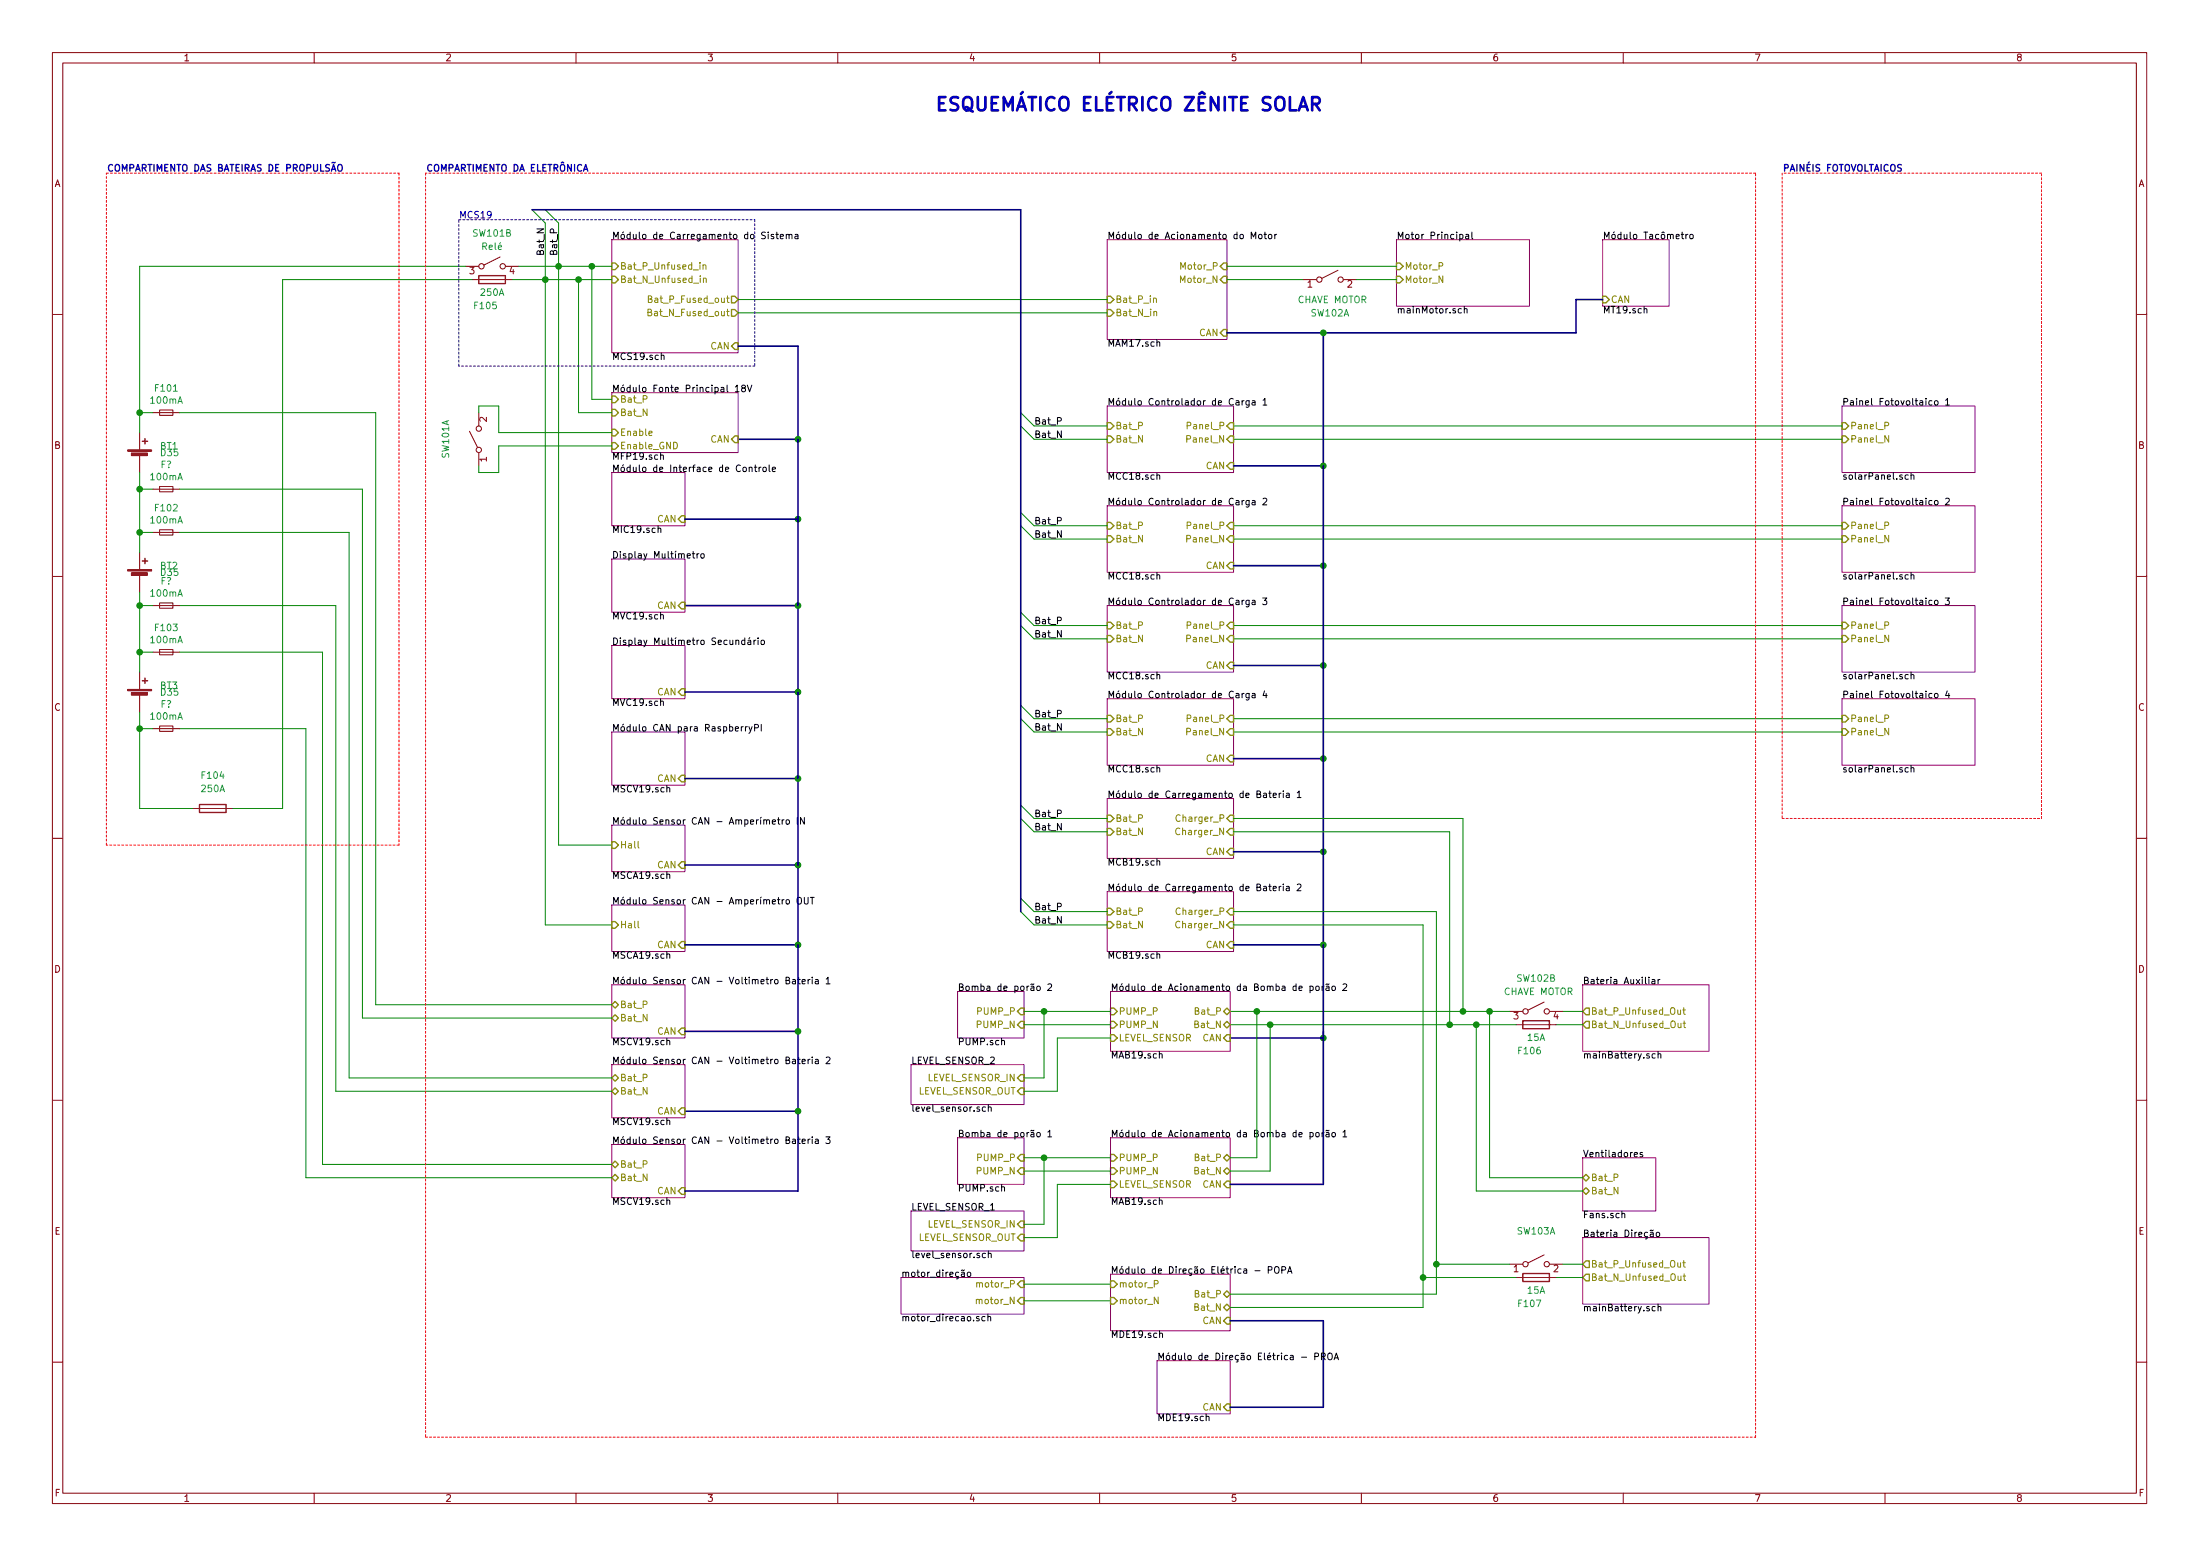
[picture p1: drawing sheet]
EESchema Schematic File Version 4
EELAYER 26 0
EELAYER END
$Descr A3 16535 11693
encoding utf-8
Sheet 1 37
Title ""
Date ""
Rev ""
Comp ""
Comment1 ""
Comment2 ""
Comment3 ""
Comment4 ""
$EndDescr
$Sheet
S 4600 1800 950  850 
U 5CCE23EC
F0 "Módulo de Carregamento do Sistema" 50
F1 "MCS19.sch" 50
F2 "Bat_P_Unfused_in" I L 4600 2000 50 
F3 "Bat_N_Unfused_in" I L 4600 2100 50 
F4 "Bat_P_Fused_out" O R 5550 2250 50 
F5 "Bat_N_Fused_out" O R 5550 2350 50 
F6 "CAN" I R 5550 2600 50 
$EndSheet
$Sheet
S 8325 1800 900  750 
U 5CCE2823
F0 "Módulo de Acionamento do Motor" 50
F1 "MAM17.sch" 50
F2 "Bat_P_in" I L 8325 2250 50 
F3 "Bat_N_in" I L 8325 2350 50 
F4 "Motor_P" I R 9225 2000 50 
F5 "Motor_N" I R 9225 2100 50 
F6 "CAN" I R 9225 2500 50 
$EndSheet
$Sheet
S 10500 1800 1000 500 
U 5CCE6749
F0 "Motor Principal" 50
F1 "mainMotor.sch" 50
F2 "Motor_P" I L 10500 2000 50 
F3 "Motor_N" I L 10500 2100 50 
$EndSheet
Wire Wire Line
	10500 2000 9225 2000
Wire Wire Line
	9225 2100 9800 2100
$Sheet
S 13850 4550 1000 500 
U 5CCE7E0A
F0 "Painel Fotovoltaico 3" 50
F1 "solarPanel.sch" 50
F2 "Panel_P" I L 13850 4700 50 
F3 "Panel_N" I L 13850 4800 50 
$EndSheet
$Sheet
S 13850 5250 1000 500 
U 5CCE81F4
F0 "Painel Fotovoltaico 4" 50
F1 "solarPanel.sch" 50
F2 "Panel_P" I L 13850 5400 50 
F3 "Panel_N" I L 13850 5500 50 
$EndSheet
Wire Wire Line
	4600 6950 4100 6950
Wire Wire Line
	4600 6350 4200 6350
$Sheet
S 4600 6200 550  350 
U 5CCE35CC
F0 "Módulo Sensor CAN - Amperímetro IN" 50
F1 "MSCA19.sch" 50
F2 "Hall" I L 4600 6350 50 
F3 "CAN" I R 5150 6500 50 
$EndSheet
$Sheet
S 4600 6800 550  350 
U 5CCE3650
F0 "Módulo Sensor CAN - Amperímetro OUT" 50
F1 "MSCA19.sch" 50
F2 "Hall" I L 4600 6950 50 
F3 "CAN" I R 5150 7100 50 
$EndSheet
$Sheet
S 12050 1800 500  500 
U 5CE20002
F0 "Módulo Tacômetro" 50
F1 "MT19.sch" 50
F2 "CAN" I L 12050 2250 50 
$EndSheet
$Sheet
S 13850 3050 1000 500 
U 5CCE7104
F0 "Painel Fotovoltaico 1" 50
F1 "solarPanel.sch" 50
F2 "Panel_P" I L 13850 3200 50 
F3 "Panel_N" I L 13850 3300 50 
$EndSheet
$Sheet
S 13850 3800 1000 500 
U 5CCE7A17
F0 "Painel Fotovoltaico 2" 50
F1 "solarPanel.sch" 50
F2 "Panel_P" I L 13850 3950 50 
F3 "Panel_N" I L 13850 4050 50 
$EndSheet
$Sheet
S 8325 6000 950  450 
U 5CCF68BC
F0 "Módulo de Carregamento de Bateria 1" 50
F1 "MCB19.sch" 50
F2 "Bat_P" I L 8325 6150 50 
F3 "Bat_N" I L 8325 6250 50 
F4 "Charger_P" I R 9275 6150 50 
F5 "Charger_N" I R 9275 6250 50 
F6 "CAN" I R 9275 6400 50 
$EndSheet
Wire Wire Line
	9275 5500 13850 5500
Wire Wire Line
	13850 5400 9275 5400
$Sheet
S 8325 5250 950  500 
U 5CCE81F0
F0 "Módulo Controlador de Carga 4" 50
F1 "MCC18.sch" 50
F2 "Panel_P" I R 9275 5400 50 
F3 "Panel_N" I R 9275 5500 50 
F4 "Bat_P" I L 8325 5400 50 
F5 "Bat_N" I L 8325 5500 50 
F6 "CAN" I R 9275 5700 50 
$EndSheet
Wire Wire Line
	9275 4800 13850 4800
Wire Wire Line
	13850 4700 9275 4700
$Sheet
S 8325 4550 950  500 
U 5CCE7E06
F0 "Módulo Controlador de Carga 3" 50
F1 "MCC18.sch" 50
F2 "Panel_P" I R 9275 4700 50 
F3 "Panel_N" I R 9275 4800 50 
F4 "Bat_P" I L 8325 4700 50 
F5 "Bat_N" I L 8325 4800 50 
F6 "CAN" I R 9275 5000 50 
$EndSheet
Wire Wire Line
	9275 4050 13850 4050
Wire Wire Line
	13850 3950 9275 3950
$Sheet
S 8325 3800 950  500 
U 5CCE7A13
F0 "Módulo Controlador de Carga 2" 50
F1 "MCC18.sch" 50
F2 "Panel_P" I R 9275 3950 50 
F3 "Panel_N" I R 9275 4050 50 
F4 "Bat_P" I L 8325 3950 50 
F5 "Bat_N" I L 8325 4050 50 
F6 "CAN" I R 9275 4250 50 
$EndSheet
Wire Wire Line
	9275 3300 13850 3300
Wire Wire Line
	13850 3200 9275 3200
$Sheet
S 8325 3050 950  500 
U 5CCE60F1
F0 "Módulo Controlador de Carga 1" 50
F1 "MCC18.sch" 50
F2 "Panel_P" I R 9275 3200 50 
F3 "Panel_N" I R 9275 3300 50 
F4 "Bat_P" I L 8325 3200 50 
F5 "Bat_N" I L 8325 3300 50 
F6 "CAN" I R 9275 3500 50 
$EndSheet
$Sheet
S 4600 5500 550  400 
U 5CE2020F
F0 "Módulo CAN para RaspberryPI" 50
F1 "MSCV19.sch" 50
F2 "CAN" I R 5150 5850 50 
$EndSheet
$Sheet
S 4600 3550 550  400 
U 5CE2052D
F0 "Módulo de Interface de Controle" 50
F1 "MIC19.sch" 50
F2 "CAN" I R 5150 3900 50 
$EndSheet
Wire Bus Line
	5550 2600 6000 2600
Wire Bus Line
	6000 6500 5150 6500
Wire Bus Line
	5150 7100 6000 7100
Wire Bus Line
	6000 7100 6000 6500
Connection ~ 6000 6500
Wire Bus Line
	5150 5850 6000 5850
Wire Bus Line
	6000 5850 6000 6500
Connection ~ 6000 3900
Wire Bus Line
	5150 3900 6000 3900
Wire Bus Line
	9225 2500 9950 2500
Wire Bus Line
	9950 2500 9950 3500
Wire Bus Line
	9275 6400 9950 6400
Connection ~ 9950 6400
Wire Bus Line
	9275 5700 9950 5700
Connection ~ 9950 5700
Wire Bus Line
	9950 5700 9950 6400
Wire Bus Line
	9275 5000 9950 5000
Connection ~ 9950 5000
Wire Bus Line
	9950 5000 9950 5700
Wire Bus Line
	9275 4250 9950 4250
Connection ~ 9950 4250
Wire Bus Line
	9950 4250 9950 5000
Wire Bus Line
	9275 3500 9950 3500
Connection ~ 9950 3500
Wire Bus Line
	9950 3500 9950 4250
Wire Bus Line
	12050 2250 11850 2250
Wire Bus Line
	11850 2250 11850 2500
Wire Bus Line
	11850 2500 9950 2500
Connection ~ 9950 2500
Connection ~ 6000 5850
Wire Bus Line
	5150 4550 6000 4550
Wire Bus Line
	5150 8350 6000 8350
$Sheet
S 4600 4200 550  400 
U 5CE203D7
F0 "Display Multímetro" 50
F1 "MVC19.sch" 50
F2 "CAN" I R 5150 4550 50 
$EndSheet
$Sheet
S 4600 8000 550  400 
U 5CCE3151
F0 "Módulo Sensor CAN - Voltimetro Bateria 2" 50
F1 "MSCV19.sch" 50
F2 "Bat_P" T L 4600 8100 50 
F3 "Bat_N" T L 4600 8200 50 
F4 "CAN" I R 5150 8350 50 
$EndSheet
Wire Bus Line
	9950 9925 9950 10575
$Sheet
S 8700 10225 550  400 
U 5CE3E9F1
F0 "Módulo de Direção Elétrica - PROA" 50
F1 "MDE19.sch" 50
F2 "CAN" I R 9250 10575 50 
$EndSheet
Wire Bus Line
	9950 6400 9950 7100
Connection ~ 9950 7800
$Sheet
S 8325 6700 950  450 
U 5DC34F07
F0 "Módulo de Carregamento de Bateria 2" 50
F1 "MCB19.sch" 50
F2 "Bat_P" I L 8325 6850 50 
F3 "Bat_N" I L 8325 6950 50 
F4 "Charger_P" I R 9275 6850 50 
F5 "Charger_N" I R 9275 6950 50 
F6 "CAN" I R 9275 7100 50 
$EndSheet
Wire Bus Line
	9275 7100 9950 7100
Connection ~ 9950 7100
$Sheet
S 11900 7400 950  500 
U 5DC3DF9F
F0 "Bateria Auxiliar" 50
F1 "mainBattery.sch" 50
F2 "Bat_P_Unfused_Out" O L 11900 7600 50 
F3 "Bat_N_Unfused_Out" O L 11900 7700 50 
$EndSheet
Wire Wire Line
	11900 7600 11750 7600
Wire Wire Line
	11900 7700 11700 7700
$Sheet
S 11900 9300 950  500 
U 5DC4E327
F0 "Bateria Direção" 50
F1 "mainBattery.sch" 50
F2 "Bat_P_Unfused_Out" O L 11900 9500 50 
F3 "Bat_N_Unfused_Out" O L 11900 9600 50 
$EndSheet
Wire Wire Line
	9275 6150 11000 6150
Wire Wire Line
	11000 6150 11000 7600
Connection ~ 11000 7600
Wire Wire Line
	11000 7600 9450 7600
Wire Wire Line
	9275 6250 10900 6250
Wire Wire Line
	10900 6250 10900 7700
Connection ~ 10900 7700
Wire Wire Line
	10900 7700 9550 7700
Wire Wire Line
	9275 6850 10800 6850
Wire Wire Line
	10800 6850 10800 9500
Wire Wire Line
	10700 9600 10700 6950
Wire Wire Line
	10700 6950 9275 6950
$Sheet
S 4600 7400 550  400 
U 5DC80323
F0 "Módulo Sensor CAN - Voltimetro Bateria 1" 50
F1 "MSCV19.sch" 50
F2 "Bat_P" T L 4600 7550 50 
F3 "Bat_N" T L 4600 7650 50 
F4 "CAN" I R 5150 7750 50 
$EndSheet
Connection ~ 11200 7600
Wire Wire Line
	11200 7600 11000 7600
Connection ~ 11100 7700
Wire Wire Line
	11100 7700 10900 7700
$Sheet
S 4600 8600 550  400 
U 5DC96438
F0 "Módulo Sensor CAN - Voltimetro Bateria 3" 50
F1 "MSCV19.sch" 50
F2 "Bat_P" T L 4600 8750 50 
F3 "Bat_N" T L 4600 8850 50 
F4 "CAN" I R 5150 8950 50 
$EndSheet
Wire Wire Line
	11900 9600 11700 9600
$Comp
L Device:Fuse F105
U 1 1
P 3700 2100
F 0 "F105" V 3500 2150 50  0000 C CNN
F 1 "250A" V 3600 2100 50  0000 C CNN
F 2 "" V 3630 2100 50  0001 C CNN
F 3 "~" H 3700 2100 50  0001 C CNN
	1    3700 2100
	0    -1   -1   0   
$EndComp
$Comp
L Switch:SW_DPST_x2 SW101
U 2 1
P 3700 2000
F 0 "SW101" H 3700 2250 50  0000 C CNN
F 1 "Relé" H 3700 2150 50  0000 C CNN
F 2 "" H 3700 2000 50  0001 C CNN
F 3 "~" H 3700 2000 50  0001 C CNN
	2    3700 2000
	1    0    0    -1  
$EndComp
$Comp
L Device:Fuse F106
U 1 1
P 11550 7700
F 0 "F106" V 11350 7750 50  0000 C CNN
F 1 "15A" V 11450 7700 50  0000 C CNN
F 2 "" V 11480 7700 50  0001 C CNN
F 3 "~" H 11550 7700 50  0001 C CNN
	1    11550 7700
	0    -1   -1   0   
$EndComp
$Comp
L Switch:SW_DPST_x2 SW102
U 2 1
P 11550 7600
F 0 "SW102" H 11550 7850 50  0000 C CNN
F 1 " CHAVE MOTOR" H 11550 7750 50  0000 C CNN
F 2 "" H 11550 7600 50  0001 C CNN
F 3 "~" H 11550 7600 50  0001 C CNN
	2    11550 7600
	1    0    0    -1  
$EndComp
Wire Wire Line
	11400 7700 11100 7700
Wire Wire Line
	11350 7600 11200 7600
$Comp
L Device:Fuse F107
U 1 1
P 11550 9600
F 0 "F107" V 11350 9650 50  0000 C CNN
F 1 "15A" V 11450 9600 50  0000 C CNN
F 2 "" V 11480 9600 50  0001 C CNN
F 3 "~" H 11550 9600 50  0001 C CNN
	1    11550 9600
	0    -1   -1   0   
$EndComp
$Comp
L Switch:SW_DPST_x2 SW103
U 1 1
P 11550 9500
F 0 "SW103" H 11550 9750 50  0000 C CNN
F 1 " " H 11550 9650 50  0000 C CNN
F 2 "" H 11550 9500 50  0001 C CNN
F 3 "~" H 11550 9500 50  0001 C CNN
	1    11550 9500
	1    0    0    -1  
$EndComp
Wire Wire Line
	11750 9500 11900 9500
$Sheet
S 11900 8700 550  400 
U 5DCFE416
F0 "Ventiladores" 50
F1 "Fans.sch" 50
F2 "Bat_P" T L 11900 8850 50 
F3 "Bat_N" T L 11900 8950 50 
$EndSheet
$Comp
L Switch:SW_DPST_x2 SW102
U 1 1
P 10000 2100
F 0 "SW102" H 10000 1850 50  0000 C CNN
F 1 " CHAVE MOTOR" H 10000 1950 50  0000 C CNN
F 2 "" H 10000 2100 50  0001 C CNN
F 3 "~" H 10000 2100 50  0001 C CNN
	1    10000 2100
	1    0    0    -1  
$EndComp
Wire Wire Line
	10200 2100 10500 2100
Wire Wire Line
	4450 2000 4450 3000
Connection ~ 4450 2000
Wire Wire Line
	4450 2000 4600 2000
Wire Wire Line
	4350 2100 4350 3100
Connection ~ 4350 2100
Wire Wire Line
	4350 2100 4600 2100
Wire Wire Line
	4200 2000 4200 6350
Connection ~ 4200 2000
Connection ~ 4100 2100
Wire Wire Line
	4100 2100 4350 2100
Wire Bus Line
	6000 4550 6000 5200
Connection ~ 6000 4550
$Sheet
S 4600 4850 550  400 
U 5DD716FA
F0 "Display Multímetro Secundário" 50
F1 "MVC19.sch" 50
$EndSheet
Text HLabel 5150 5200 0    50   Output ~ 0
CAN
Wire Bus Line
	5150 5200 6000 5200
Connection ~ 6000 5200
Text HLabel 8350 8700 2    50   Output ~ 0
PUMP_P
$Sheet
S 7200 8550 500  350 
U 5DD76A89
F0 "Bomba de porão 1" 50
F1 "PUMP.sch" 50
$EndSheet
Text HLabel 8350 8800 2    50   Output ~ 0
PUMP_N
$Sheet
S 8350 8550 900  450 
U 5CE20542
F0 "Módulo de Acionamento da Bomba de porão 1" 50
F1 "MAB19.sch" 50
F2 "Bat_P" T R 9250 8700 50 
F3 "Bat_N" T R 9250 8800 50 
F4 "CAN" I R 9250 8900 50 
$EndSheet
Wire Bus Line
	9250 8900 9950 8900
Wire Bus Line
	9250 7800 9950 7800
Wire Wire Line
	9250 7600 9450 7600
Wire Wire Line
	9250 7700 9550 7700
Wire Wire Line
	9250 8700 9450 8700
Wire Wire Line
	9250 8800 9550 8800
Text HLabel 7700 8700 0    50   Output ~ 0
PUMP_P
Text HLabel 7700 8800 0    50   Output ~ 0
PUMP_N
Wire Wire Line
	11200 8850 11900 8850
Wire Wire Line
	11100 8950 11900 8950
Wire Bus Line
	9250 10575 9950 10575
Text HLabel 8350 8900 2    50   Output ~ 0
LEVEL_SENSOR
Text HLabel 8350 7600 2    50   Output ~ 0
PUMP_P
$Sheet
S 7200 7450 500  350 
U 5DDBBBED
F0 "Bomba de porão 2" 50
F1 "PUMP.sch" 50
$EndSheet
Text HLabel 8350 7700 2    50   Output ~ 0
PUMP_N
$Sheet
S 8350 7450 900  450 
U 5DDBBBF3
F0 "Módulo de Acionamento da Bomba de porão 2" 50
F1 "MAB19.sch" 50
F2 "Bat_P" T R 9250 7600 50 
F3 "Bat_N" T R 9250 7700 50 
F4 "CAN" I R 9250 7800 50 
$EndSheet
Text HLabel 8350 7800 2    50   Output ~ 0
LEVEL_SENSOR
Text HLabel 7700 7600 0    50   Output ~ 0
PUMP_P
Text HLabel 7700 7700 0    50   Output ~ 0
PUMP_N
Wire Wire Line
	7700 8800 8350 8800
Wire Wire Line
	7700 8700 7850 8700
Wire Wire Line
	7700 7700 8350 7700
$Sheet
S 6850 9100 850  300 
U 5DDF52D7
F0 "LEVEL_SENSOR_1" 50
F1 "level_sensor.sch" 50
F2 "LEVEL_SENSOR_IN" I R 7700 9200 50 
F3 "LEVEL_SENSOR_OUT" I R 7700 9300 50 
$EndSheet
Wire Wire Line
	7700 9200 7850 9200
Wire Wire Line
	7850 9200 7850 8700
Connection ~ 7850 8700
Wire Wire Line
	7850 8700 8350 8700
Wire Wire Line
	7700 9300 7950 9300
Wire Wire Line
	7950 9300 7950 8900
Wire Wire Line
	7950 8900 8350 8900
$Sheet
S 6850 8000 850  300 
U 5DE04EA5
F0 "LEVEL_SENSOR_2" 50
F1 "level_sensor.sch" 50
F2 "LEVEL_SENSOR_IN" I R 7700 8100 50 
F3 "LEVEL_SENSOR_OUT" I R 7700 8200 50 
$EndSheet
Wire Wire Line
	9450 7600 9450 8700
Wire Wire Line
	9550 7700 9550 8800
Wire Bus Line
	9950 7800 9950 7750
Wire Bus Line
	9950 7800 9950 8900
Wire Wire Line
	7950 7800 8350 7800
Wire Wire Line
	7700 8200 7950 8200
Wire Wire Line
	7950 8200 7950 7800
Wire Wire Line
	7700 7600 7850 7600
Wire Wire Line
	7850 8100 7850 7600
Wire Wire Line
	7700 8100 7850 8100
Connection ~ 7850 7600
Wire Wire Line
	7850 7600 8350 7600
Wire Wire Line
	10800 9725 10800 9500
Connection ~ 10800 9500
Wire Wire Line
	10700 9825 10700 9600
Connection ~ 10700 9600
Wire Bus Line
	6000 2600 6000 3300
Wire Bus Line
	5550 3300 6000 3300
Connection ~ 6000 3300
Wire Bus Line
	6000 3300 6000 3900
$Sheet
S 4600 2950 950  450 
U 5CE20376
F0 "Módulo Fonte Principal 18V" 50
F1 "MFP19.sch" 50
F2 "CAN" I R 5550 3300 50 
F3 "Bat_P" I L 4600 3000 50 
F4 "Bat_N" I L 4600 3100 50 
F5 "Enable_GND" I L 4600 3350 50 
F6 "Enable" I L 4600 3250 50 
$EndSheet
Wire Wire Line
	4600 3100 4350 3100
Wire Wire Line
	4600 3000 4450 3000
$Comp
L Switch:SW_DPST_x2 SW101
U 1 1
P 3600 3300
F 0 "SW101" H 3600 3550 50  0000 C CNN
F 1 " " H 3600 3450 50  0000 C CNN
F 2 "" H 3600 3300 50  0001 C CNN
F 3 "~" H 3600 3300 50  0001 C CNN
	1    3600 3300
	0    -1   -1   0   
$EndComp
Wire Wire Line
	4600 3250 3750 3250
Wire Wire Line
	3750 3250 3750 3050
Wire Wire Line
	3750 3050 3600 3050
Wire Wire Line
	3600 3050 3600 3100
Wire Wire Line
	4600 3350 3750 3350
Wire Wire Line
	3750 3350 3750 3550
Wire Wire Line
	3750 3550 3600 3550
Wire Wire Line
	3600 3550 3600 3500
Wire Wire Line
	5550 2250 8325 2250
Wire Wire Line
	5550 2350 8325 2350
Entry Wire Line
	7675 3100 7775 3200
Wire Wire Line
	7775 3200 8325 3200
Text Label 7775 3200 0    50   ~ 0
Bat_P
Entry Wire Line
	7675 3200 7775 3300
Wire Wire Line
	7775 3300 8325 3300
Text Label 7775 3300 0    50   ~ 0
Bat_N
Entry Wire Line
	7675 3850 7775 3950
Wire Wire Line
	7775 3950 8325 3950
Entry Wire Line
	7675 3950 7775 4050
Wire Wire Line
	7775 4050 8325 4050
Entry Wire Line
	7675 4600 7775 4700
Wire Wire Line
	7775 4700 8325 4700
Entry Wire Line
	7675 4700 7775 4800
Wire Wire Line
	7775 4800 8325 4800
Entry Wire Line
	7675 5300 7775 5400
Entry Wire Line
	7675 5400 7775 5500
Wire Wire Line
	7775 5400 8325 5400
Wire Wire Line
	7775 5500 8325 5500
Entry Wire Line
	7675 6050 7775 6150
Entry Wire Line
	7675 6150 7775 6250
Wire Wire Line
	7775 6150 8325 6150
Wire Wire Line
	7775 6250 8325 6250
Entry Wire Line
	7675 6750 7775 6850
Entry Wire Line
	7675 6850 7775 6950
Wire Wire Line
	7775 6850 8325 6850
Text Label 7775 3950 0    50   ~ 0
Bat_P
Text Label 7775 4700 0    50   ~ 0
Bat_P
Text Label 7775 5400 0    50   ~ 0
Bat_P
Text Label 7775 6150 0    50   ~ 0
Bat_P
Text Label 7775 6850 0    50   ~ 0
Bat_P
Text Label 7775 4050 0    50   ~ 0
Bat_N
Text Label 7775 4800 0    50   ~ 0
Bat_N
Text Label 7775 5500 0    50   ~ 0
Bat_N
Text Label 7775 6250 0    50   ~ 0
Bat_N
Wire Wire Line
	7775 6950 8325 6950
Text Label 7775 6950 0    50   ~ 0
Bat_N
Entry Wire Line
	4000 1575 4100 1675
Entry Wire Line
	4100 1575 4200 1675
Wire Wire Line
	4200 1675 4200 2000
Wire Wire Line
	3900 2000 4200 2000
Wire Wire Line
	4100 1675 4100 2100
Text Label 4200 1925 1    50   ~ 0
Bat_P
Text Label 4100 1925 1    50   ~ 0
Bat_N
$Sheet
S 6775 9600 925  275 
U 5E2AED8D
F0 "motor_direção" 50
F1 "motor_direcao.sch" 50
F2 "motor_P" I R 7700 9650 50 
F3 "motor_N" I R 7700 9775 50 
$EndSheet
Wire Wire Line
	11100 7700 11100 8950
Wire Wire Line
	11200 7600 11200 8850
Connection ~ 6000 7100
Wire Bus Line
	5150 7750 6000 7750
Wire Bus Line
	6000 7750 6000 7100
Wire Bus Line
	6000 5200 6000 5850
Wire Bus Line
	5150 8950 6000 8950
Wire Bus Line
	6000 8950 6000 8350
Wire Bus Line
	6000 7750 6000 8350
Connection ~ 6000 7750
Connection ~ 6000 8350
$Comp
L Device:Battery_Cell BT1
U 1 1
P 1050 3450
F 0 "BT1" H 1200 3550 50  0000 L CNN
F 1 "D35" H 1200 3500 50  0000 L CNN
F 2 "" V 1050 3510 50  0001 C CNN
F 3 "~" V 1050 3510 50  0001 C CNN
	1    1050 3450
	1    0    0    -1  
$EndComp
$Comp
L Device:Battery_Cell BT2
U 1 1
P 1050 4350
F 0 "BT2" H 1200 4450 50  0000 L CNN
F 1 "D35" H 1200 4400 50  0000 L CNN
F 2 "" V 1050 4410 50  0001 C CNN
F 3 "~" V 1050 4410 50  0001 C CNN
	1    1050 4350
	1    0    0    -1  
$EndComp
$Comp
L Device:Battery_Cell BT3
U 1 1
P 1050 5250
F 0 "BT3" H 1200 5350 50  0000 L CNN
F 1 "D35" H 1200 5300 50  0000 L CNN
F 2 "" V 1050 5310 50  0001 C CNN
F 3 "~" V 1050 5310 50  0001 C CNN
	1    1050 5250
	1    0    0    -1  
$EndComp
Wire Wire Line
	1050 5350 1050 5475
$Comp
L Device:Fuse F104
U 1 1
P 1600 6075
F 0 "F104" V 1350 6075 50  0000 C CNN
F 1 "250A" V 1450 6075 50  0000 C CNN
F 2 "" V 1530 6075 50  0001 C CNN
F 3 "~" H 1600 6075 50  0001 C CNN
	1    1600 6075
	0    1    1    0   
$EndComp
Wire Wire Line
	1050 6075 1450 6075
Wire Wire Line
	1050 3550 1050 3675
Wire Wire Line
	1050 4450 1050 4550
Wire Wire Line
	1750 6075 2125 6075
Wire Wire Line
	2125 2100 2125 6075
Wire Wire Line
	1050 2000 1050 3100
$Comp
L Device:Fuse_Small F102
U 1 1
P 1250 4000
F 0 "F102" H 1250 4185 50  0000 C CNN
F 1 "100mA" H 1250 4094 50  0000 C CNN
F 2 "" H 1250 4000 50  0001 C CNN
F 3 "~" H 1250 4000 50  0001 C CNN
	1    1250 4000
	1    0    0    -1  
$EndComp
Wire Wire Line
	1150 4000 1050 4000
Connection ~ 1050 4000
Wire Wire Line
	1050 4000 1050 4150
Wire Wire Line
	1050 2000 3500 2000
Wire Wire Line
	2125 2100 3550 2100
Wire Wire Line
	2825 7550 4600 7550
$Comp
L Device:Fuse_Small F103
U 1 1
P 1250 4900
F 0 "F103" H 1250 5085 50  0000 C CNN
F 1 "100mA" H 1250 4994 50  0000 C CNN
F 2 "" H 1250 4900 50  0001 C CNN
F 3 "~" H 1250 4900 50  0001 C CNN
	1    1250 4900
	1    0    0    -1  
$EndComp
Wire Wire Line
	1150 4900 1050 4900
Connection ~ 1050 4900
Wire Wire Line
	1050 4900 1050 5050
$Comp
L Device:Fuse_Small F101
U 1 1
P 1250 3100
F 0 "F101" H 1250 3285 50  0000 C CNN
F 1 "100mA" H 1250 3194 50  0000 C CNN
F 2 "" H 1250 3100 50  0001 C CNN
F 3 "~" H 1250 3100 50  0001 C CNN
	1    1250 3100
	1    0    0    -1  
$EndComp
Wire Wire Line
	1150 3100 1050 3100
Connection ~ 1050 3100
Wire Wire Line
	1050 3100 1050 3250
Wire Wire Line
	1050 3675 1150 3675
Wire Wire Line
	2725 3675 2725 7650
Wire Wire Line
	2725 7650 4600 7650
Connection ~ 1050 3675
Wire Wire Line
	1050 3675 1050 4000
Wire Wire Line
	1350 3100 2825 3100
Wire Wire Line
	2825 3100 2825 7550
Wire Wire Line
	1350 4000 2625 4000
Wire Wire Line
	2625 4000 2625 8100
Wire Wire Line
	2625 8100 4600 8100
Wire Wire Line
	4600 8200 2525 8200
Wire Wire Line
	2525 8200 2525 4550
Wire Wire Line
	2525 4550 1350 4550
Connection ~ 1050 4550
Wire Wire Line
	1050 4550 1050 4900
Wire Wire Line
	1350 4900 2425 4900
Wire Wire Line
	2425 4900 2425 8750
Wire Wire Line
	2425 8750 4600 8750
Wire Wire Line
	4600 8850 2300 8850
Wire Wire Line
	2300 8850 2300 5475
Wire Wire Line
	2300 5475 1350 5475
Connection ~ 1050 5475
Wire Wire Line
	1050 5475 1050 6075
Wire Wire Line
	10700 9600 11400 9600
Wire Wire Line
	10800 9500 11350 9500
Wire Wire Line
	7700 9650 8350 9650
Wire Wire Line
	7700 9775 8350 9775
$Sheet
S 8350 9575 900  425 
U 5CE24955
F0 "Módulo de Direção Elétrica - POPA" 50
F1 "MDE19.sch" 50
F2 "Bat_P" T R 9250 9725 50 
F3 "Bat_N" T R 9250 9825 50 
F4 "CAN" I R 9250 9925 50 
F5 "motor_P" I L 8350 9650 50 
F6 "motor_N" I L 8350 9775 50 
$EndSheet
Wire Wire Line
	9250 9725 10800 9725
Wire Wire Line
	10700 9825 9250 9825
Wire Bus Line
	9250 9925 9950 9925
Wire Notes Line rgb(255, 0, 0)
	800  1300 3000 1300
Wire Notes Line rgb(255, 0, 0)
	3000 1300 3000 6350
Wire Notes Line rgb(255, 0, 0)
	3000 6350 800  6350
Wire Notes Line rgb(255, 0, 0)
	800  6350 800  1300
Wire Notes Line rgb(255, 0, 0)
	3200 1300 3200 10800
Wire Notes Line rgb(255, 0, 0)
	3200 10800 13200 10800
Wire Notes Line rgb(255, 0, 0)
	13200 10800 13200 1300
Wire Notes Line rgb(255, 0, 0)
	13200 1300 3200 1300
Wire Notes Line rgb(255, 0, 0)
	13400 1300 13400 6150
Wire Notes Line rgb(255, 0, 0)
	13400 6150 15350 6150
Wire Notes Line rgb(255, 0, 0)
	15350 6150 15350 1300
Wire Notes Line rgb(255, 0, 0)
	15350 1300 13400 1300
Wire Wire Line
	4100 2100 4100 6950
Wire Wire Line
	3850 2100 4100 2100
Wire Wire Line
	4200 2000 4450 2000
Text Notes 800  1300 0    50   ~ 10
COMPARTIMENTO DAS BATEIRAS DE PROPULSÃO
Text Notes 3200 1300 0    50   ~ 10
COMPARTIMENTO DA ELETRÔNICA
Text Notes 13400 1300 0    50   ~ 10
PAINÉIS FOTOVOLTAICOS
Wire Notes Line
	3450 1650 5675 1650
Wire Notes Line
	5675 1650 5675 2750
Wire Notes Line
	5675 2750 3450 2750
Wire Notes Line
	3450 2750 3450 1650
Text Notes 3450 1650 0    50   ~ 0
MCS19
Wire Bus Line
	9950 7100 9950 7800
Connection ~ 9450 7600
Connection ~ 9550 7700
Wire Bus Line
	6000 3900 6000 4550
$Comp
L Device:Fuse_Small F?
U 1 1
P 1250 5475
F 0 "F?" H 1250 5660 50  0000 C CNN
F 1 "100mA" H 1250 5569 50  0000 C CNN
F 2 "" H 1250 5475 50  0001 C CNN
F 3 "~" H 1250 5475 50  0001 C CNN
	1    1250 5475
	1    0    0    -1  
$EndComp
Wire Wire Line
	1150 5475 1050 5475
$Comp
L Device:Fuse_Small F?
U 1 1
P 1250 4550
F 0 "F?" H 1250 4735 50  0000 C CNN
F 1 "100mA" H 1250 4644 50  0000 C CNN
F 2 "" H 1250 4550 50  0001 C CNN
F 3 "~" H 1250 4550 50  0001 C CNN
	1    1250 4550
	1    0    0    -1  
$EndComp
Wire Wire Line
	1150 4550 1050 4550
$Comp
L Device:Fuse_Small F?
U 1 1
P 1250 3675
F 0 "F?" H 1250 3860 50  0000 C CNN
F 1 "100mA" H 1250 3769 50  0000 C CNN
F 2 "" H 1250 3675 50  0001 C CNN
F 3 "~" H 1250 3675 50  0001 C CNN
	1    1250 3675
	1    0    0    -1  
$EndComp
Wire Wire Line
	1350 3675 2725 3675
Wire Bus Line
	4000 1575 7675 1575
Wire Bus Line
	7675 1575 7675 6850
Text Notes 7025 850  0    100  ~ 20
ESQUEMÁTICO ELÉTRICO ZÊNITE SOLAR
$EndSCHEMATC
